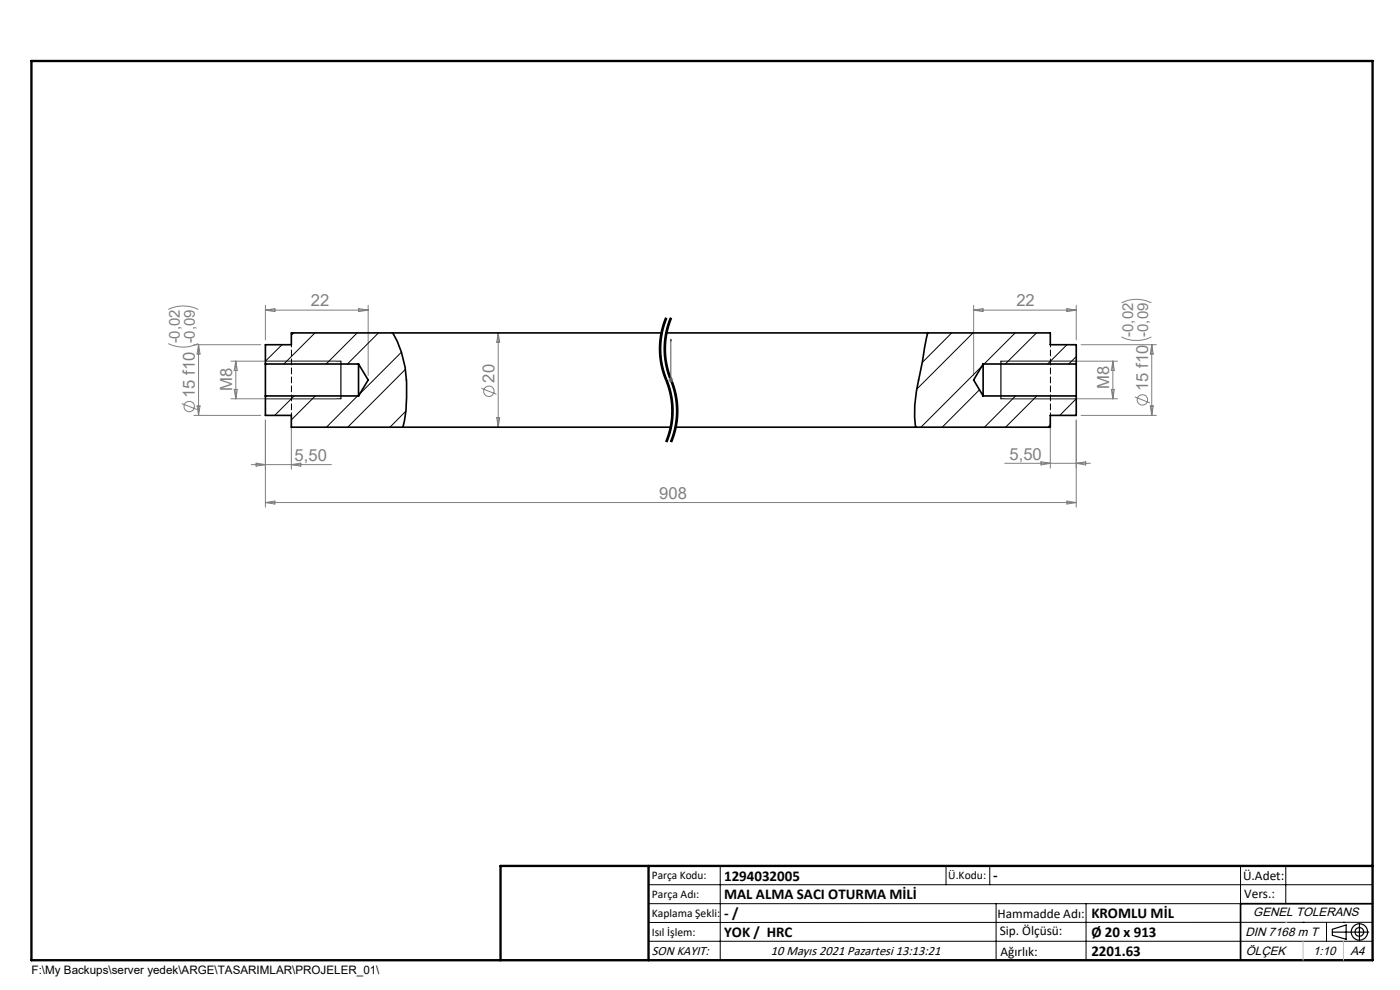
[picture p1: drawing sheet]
<svg xmlns="http://www.w3.org/2000/svg" width="297mm" height="210mm" viewBox="0 0 297 210" stroke-linecap="round" stroke-linejoin="round" font-family="sans-serif">
<g fill="none" stroke="#808080" stroke-width=".21">
<path d="M35.7 72.9a7.1 7.1 0 0 0 6.4 0M35.7 65.6a7.1 7.1 0 0 1 6.4 0M41.1 73.1h14.2M42.1 73.1v15M42.1 73.1l.3 2h-.6zM49 76.6h22.3M50 76.6v8M50 76.6l.3 2h-.6zM56.3 64.8v7.3M56.3 65.8l2-.3v.6zM56.3 65.8h21.8M76.1 65.5l2 .3-2 .3z"/>
<path d="M78.1 64.8v14.8M105.7 70.6v20M105.7 70.6l.3 2h-.6zM206.6 65.8h21.7M206.6 64.8v14.8M206.6 65.8l1.9-.3v.6zM213.3 76.6h23.8M226.3 65.5l2 .3-2 .3zM228.3 64.8v7.3M229.3 73.1h16M236.1 76.6l.3 2h-.6zM236.1 76.6v8"/>
<path d="M237.9 71.5a7.1 7.1 0 0 0 6.4 0M237.9 64.2a7.1 7.1 0 0 1 6.4 0M244.3 73.1l.4 2h-.7zM244.3 73.1v15M38.6 85.6l3.1 1.2M41.1 88.1h14.2M41.8 86.1h.6l-.3 2zM49 84.6h22.3M49.7 82.6h.6l-.3 2zM53.3 98.6h17M54.3 98.2l2 .4-2 .3zM56.3 89.1v18.5"/>
<path d="M61.8 89.1v10.4M61.8 98.6l2-.4v.7zM102.1 82.4l3.2 1.2M105.4 88.6h.6l-.3 2zM141.8 80.6h1M142 80.2l.7 .8M142.3 80.1v1M142.7 80.2l-.7 .8M213.1 98.3h18.2M213.3 84.6h23.8M220.8 98l2 .3-2 .3zM222.8 89.1v10.2"/>
<path d="M228.3 98.3l2-.3v.6zM228.3 89.1v18.5M229.3 88.1h16M235.8 82.6h.6l-.3 2zM240.8 84.2l3.1 1.3M244 86.1h.7l-.4 2zM56.3 106.6h172M56.3 106.6l2-.3v.6zM226.3 106.3l2 .3-2 .3z"/>
<circle cx="40.2" cy="86.2" r="1.12"/>
<circle cx="103.7" cy="83" r="1.11"/>
<circle cx="242.3" cy="84.8" r="1.11"/>
</g>
<g fill="none" stroke="#000" stroke-width=".25">
<path d="M72.3 76.6v8M212.3 76.6v8M282.6 197.7h7.8M282.6 197.1l3-.9v3l-3-.8zM288.4 195.8v3.8M106.2 203.7h185"/>
<circle cx="288.4" cy="197.7" r="1.74"/>
<circle cx="288.4" cy="197.7" r=".93"/>
</g>
<path d="M141.3 67.4a17.1 17.1 0 0 0 0 13.2M142.3 67.4a17.1 17.1 0 0 0 0 13.2M141.3 80.6a17.1 17.1 0 0 1 0 13.2M142.3 80.6a17.1 17.1 0 0 1 0 13.2" fill="none" stroke="#000" stroke-width=".21" stroke-dasharray="6.3 1.3 1.3 1.3" stroke-dashoffset="1.5" stroke-linecap="butt"/>
<g fill="none" stroke="#000" stroke-width=".21">
<path d="M56.3 76.6h16M139.9 73.1l.2 3.6M140.1 76.7l.1 .5M140.2 77.3l.1 .5M140.3 77.8l.5 1.7a20.7 20.7 0 0 1 1.5 5.1M140.4 76.6l.7 2.8M140.9 73.1l.2 3.6M141.1 76.7l.1 .5M141.1 79.4l.3 .8M141.1 68.6l-.5 1.7-.3 2.3-.1 1.7 .2 2.3M141.2 77.3l.1 .5M141.2 67.3l-.9 2.9-.4 2.9"/>
<path d="M141.3 77.8l.1 .6M141.3 67.4a17.8 17.8 0 0 0 .6 14.6 17.1 17.1 0 0 1-.6 11.8M141.4 76.6l.5 2.3 1.5 4.4M141.4 69.6l-.5 3.5M141.4 78.4l1.7 5M141.5 67.5l-.4 1.1M142.2 67.3l-.8 2.3M142.3 67.4a17.8 17.8 0 0 0 .6 14.6 17.1 17.1 0 0 1-.6 11.8M142.5 67.5a17 17 0 0 0-1.1 9.1M212.3 76.6h16M56.3 84.6h16M141.4 80.2l.1 .3z"/>
<path d="M141.5 80.5l.9 2.8M142.3 84.6a16.9 16.9 0 0 1-1.1 9.1M142.4 83.3l.1 .6M142.5 83.9l.1 .6M142.6 84.5l.2 3.6M142.8 88.1a17.3 17.3 0 0 1-1.3 5.7M143.1 83.4l.2 1.2M143.1 90.9l-.9 2.8M143.3 84.6l.2 2.9-.4 3.4M143.4 83.3l.1 .6M143.5 83.9l.1 .6M143.6 84.5l.2 3.6"/>
<path d="M143.8 88.1a17.3 17.3 0 0 1-1.3 5.7M212.3 84.6h16M137.6 187.7h153.6M137.6 191.7h153.6M137.6 199.7h153.6M152.8 183.7v20M200.7 183.7v4M210 183.7v4M211.3 191.7v12M230.4 191.7v12M263.2 183.7v20M272.8 183.7v8"/>
<path d="M276.4 195.6h.1M281.4 195.6v4.1M285 195.6h.1M291.2 195.6l-153.6 .1"/>
</g>
<path d="M142.3 71.9v.5v-.5M142.3 71.9v8.7M142.3 80.5v.2zM142.3 80.6h.1" fill="none" stroke="#00f" stroke-width=".21"/>
<path d="M291.2 191.7h-28v12" fill="none" stroke="#000" stroke-width=".35"/>
<path d="M6.7 12.9h284.5v190.8h-284.5zM137.6 183.7v20M291.2 183.7h-185v20" fill="none" stroke="#000" stroke-width=".5"/>
<path d="M276.4 199.7v4M285 199.7v4" fill="none" stroke="#c0c0c0" stroke-width=".21"/>
<path d="M272.8 195.6h.1" fill="none" stroke="#c0c0c0" stroke-width=".25"/>
<path d="M142.3 80.5v.2zM142.3 71.9v.5z" fill="#00f"/>
<g fill="none" stroke="#000" stroke-width=".21">
<path d="M59.8 73.1l-3.5 3.5M62.3 70.6l-.5 .5M66.8 70.6l-6.6 6.6M75.8 70.6l-6.6 6.6M80.3 70.6l-6.6 6.6M85.2 74.7l-8.8 8.8M86 78.3l-12.2 12.3M201.9 70.6l-6.2 6.3M206.4 70.6l-11.9 11.9M208.3 77.7l-12.9 12.9M215.4 70.6l-6.6 6.6M219.9 70.6l-6.6 6.6"/>
<path d="M226.3 73.1l-4.1 4.1M228.3 75.6l-1.6 1.6M62.4 84l-4.1 4.1M66.9 84l-5.1 5.1M75.8 84l-6.5 6.6M86.1 87.2l-3.4 3.4M207.8 82.7l-7.9 7.9M215.4 84l-6.6 6.6M220 84l-6.7 6.6M222.8 90.1l-.5 .5M228.3 84.6l-3.5 3.5"/>
</g>
<g fill="none" stroke="#000" stroke-width=".35">
<path d="M56.3 77.2v6.8M56.3 77.2h19.8M76.1 77.2v6.8M76.1 77.2l2 3.4-2 3.4M83.3 70.6a21.2 21.2 0 0 1 3 10.6 28.2 28.2 0 0 1-.9 9.4M140.4 70.6h-78.6v2.5h-5.5v4.1M141.4 70.6h81.4v2.5h5.5v4.1M196.8 70.6l-1.7 9.2a26.7 26.7 0 0 0-.8 10.8M208.6 77.2v6.8M208.6 77.2l-2 3.4 2 3.4M208.6 77.2h19.7M228.3 77.2v6.8"/>
<path d="M56.3 84v4.1h5.5v2.5h80.5M56.3 84h19.8M208.6 84h19.7M228.3 84v4.1h-5.5v2.5h-79.5"/>
</g>
<path d="M61.8 73.1v15M222.8 73.1v15" fill="none" stroke="#000" stroke-width=".21" stroke-dasharray="1.3 .6" stroke-dashoffset=".8"/>
<g font-size="3.5" fill="#808080">
<text x="65.9" y="65">22</text>
<text x="215.6" y="65">22</text>
<text x="49.2" y="82.9" transform="rotate(-90 49.2 82.9)">M8</text>
<text x="104.9" y="81.2" transform="rotate(-90 104.9 81.2)">20</text>
<text x="235.3" y="82.4" transform="rotate(-90 235.3 82.4)">M8</text>
<text x="243.6" y="83" transform="rotate(-90 243.6 83)">15 f10</text>
<text x="41.3" y="84.4" transform="rotate(-90 41.3 84.4)">15 f10</text>
<text x="62.5" y="97.7">5,50</text>
<text x="214.2" y="97.5">5,50</text>
<text x="139.9" y="105.8">908</text>
</g>
<g font-size="3.2" fill="#808080">
<text x="240.4" y="71.5" transform="rotate(-90 240.4 71.5)">-0,02</text>
<text x="243.6" y="71.5" transform="rotate(-90 243.6 71.5)">-0,09</text>
<text x="38.2" y="72.9" transform="rotate(-90 38.2 72.9)">-0,02</text>
<text x="41.3" y="72.9" transform="rotate(-90 41.3 72.9)">-0,09</text>
</g>
<g font-size="3.2">
<text x="153.6" y="186.8">1294032005</text>
<text x="153.6" y="190.8">MAL ALMA SACI OTURMA MİLİ</text>
<text x="210.7" y="186.6">-</text>
<text x="153.6" y="194.8">- /</text>
<text x="231.5" y="194.8">KROMLU MİL</text>
<text x="153.6" y="198.8">YOK / HRC</text>
<text x="231.5" y="198.7">Ø 20 x 913</text>
<text x="231.5" y="202.8">2201.63</text>
</g>
<g font-size="2.8">
<text x="263.7" y="186.7">Ü.Adet:</text>
<text x="263.9" y="190.5">Vers.:</text>
<text x="211.6" y="194.8">Hammadde Adı:</text>
<text x="138.3" y="202.6">SON KAYIT:</text>
<text x="163.5" y="202.6">10 Mayıs 2021 Pazartesi 13:13:21</text>
<text x="212.1" y="198.4">Sip. Ölçüsü:</text>
<text x="212.2" y="202.7">Ağırlık:</text>
</g>
<g font-size="2.6">
<text x="265.9" y="194.4">GENEL TOLERANS</text>
<text x="264.2" y="198.5">DIN 7168 m T</text>
<text x="264.3" y="202.6">ÖLÇEK</text>
<text x="278.5" y="202.6">1:10</text>
<text x="286.5" y="202.6">A4</text>
</g>
<g font-size="2.5">
<text x="138.3" y="186.4">Parça Kodu:</text>
<text x="138.3" y="190.5">Parça Adı:</text>
<text x="201.2" y="186.5">Ü.Kodu:</text>
<text x="138.3" y="194.5">Kaplama Şekli:</text>
<text x="138.3" y="198.6">Isıl İşlem:</text>
<text x="6.7" y="206.7">F:\My Backups\server yedek\ARGE\TASARIMLAR\PROJELER_01\</text>
</g>
</svg>
